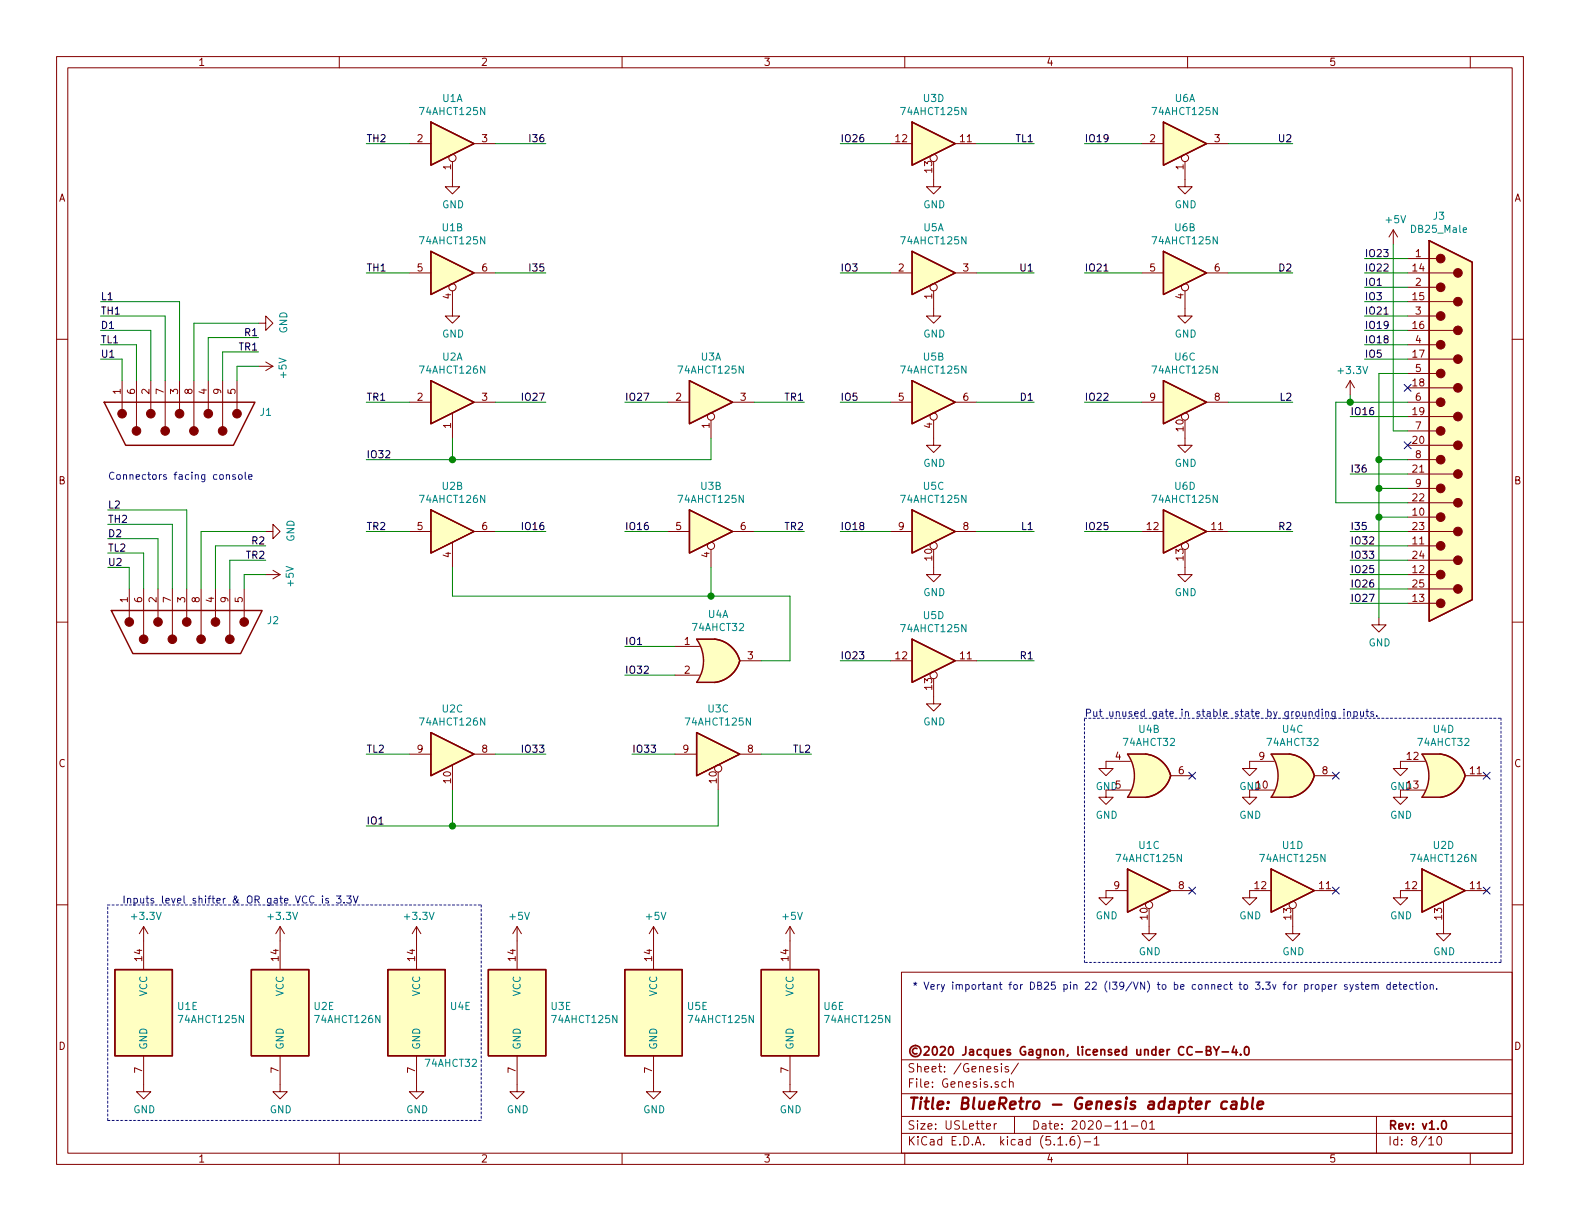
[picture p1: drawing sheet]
EESchema Schematic File Version 4
EELAYER 30 0
EELAYER END
$Descr USLetter 11000 8500
encoding utf-8
Sheet 8 10
Title "BlueRetro - Genesis adapter cable"
Date "2020-11-01"
Rev "v1.0"
Comp "©2020 Jacques Gagnon, licensed under CC-BY-4.0"
Comment1 ""
Comment2 ""
Comment3 ""
Comment4 ""
$EndDescr
$Comp
L 74xx:74LS125 U?
U 2 1
P 3150 1900
AR Path="/5F127084/5FA2289F" Ref="U?"  Part="1" 
AR Path="/5F9FC91E/5FA2289F" Ref="U1"  Part="2" 
F 0 "U1" H 3150 2217 50  0000 C CNN
F 1 "74AHCT125N" H 3150 2126 50  0000 C CNN
F 2 "" H 3150 1900 50  0001 C CNN
F 3 "http://www.ti.com/lit/gpn/sn74LS125" H 3150 1900 50  0001 C CNN
	2    3150 1900
	1    0    0    -1  
$EndComp
$Comp
L 74xx:74LS126 U?
U 1 1
P 3150 2800
AR Path="/5F127084/5FA228A5" Ref="U?"  Part="2" 
AR Path="/5F9FC91E/5FA228A5" Ref="U2"  Part="1" 
F 0 "U2" H 3150 3117 50  0000 C CNN
F 1 "74AHCT126N" H 3150 3026 50  0000 C CNN
F 2 "" H 3150 2800 50  0001 C CNN
F 3 "http://www.ti.com/lit/gpn/sn74LS125" H 3150 2800 50  0001 C CNN
	1    3150 2800
	1    0    0    -1  
$EndComp
$Comp
L 74xx:74LS125 U?
U 1 1
P 3150 1000
AR Path="/5F127084/5FA228AB" Ref="U?"  Part="3" 
AR Path="/5F9FC91E/5FA228AB" Ref="U1"  Part="1" 
F 0 "U1" H 3150 1317 50  0000 C CNN
F 1 "74AHCT125N" H 3150 1226 50  0000 C CNN
F 2 "" H 3150 1000 50  0001 C CNN
F 3 "http://www.ti.com/lit/gpn/sn74LS125" H 3150 1000 50  0001 C CNN
	1    3150 1000
	1    0    0    -1  
$EndComp
$Comp
L 74xx:74LS126 U?
U 2 1
P 3150 3700
AR Path="/5F127084/5FA228B1" Ref="U?"  Part="4" 
AR Path="/5F9FC91E/5FA228B1" Ref="U2"  Part="2" 
F 0 "U2" H 3150 4017 50  0000 C CNN
F 1 "74AHCT126N" H 3150 3926 50  0000 C CNN
F 2 "" H 3150 3700 50  0001 C CNN
F 3 "http://www.ti.com/lit/gpn/sn74LS125" H 3150 3700 50  0001 C CNN
	2    3150 3700
	1    0    0    -1  
$EndComp
$Comp
L Connector:DB25_Male J?
U 1 1
P 10100 3000
AR Path="/5F127084/5FA228B7" Ref="J?"  Part="1" 
AR Path="/5F9FC91E/5FA228B7" Ref="J3"  Part="1" 
F 0 "J3" H 10018 1508 50  0000 C CNN
F 1 "DB25_Male" H 10018 1599 50  0000 C CNN
F 2 "" H 10100 3000 50  0001 C CNN
F 3 " ~" H 10100 3000 50  0001 C CNN
	1    10100 3000
	1    0    0    1   
$EndComp
$Comp
L 74xx:74LS125 U?
U 4 1
P 6500 1000
AR Path="/5F127084/5FA228C3" Ref="U?"  Part="1" 
AR Path="/5F9FC91E/5FA228C3" Ref="U3"  Part="4" 
F 0 "U3" H 6500 1317 50  0000 C CNN
F 1 "74AHCT125N" H 6500 1226 50  0000 C CNN
F 2 "" H 6500 1000 50  0001 C CNN
F 3 "http://www.ti.com/general/docs/suppproductinfo.tsp?distId=10&gotoUrl=http%3A%2F%2Fwww.ti.com%2Flit%2Fgpn%2Fsn74ahct125" H 6500 1000 50  0001 C CNN
	4    6500 1000
	1    0    0    -1  
$EndComp
$Comp
L 74xx:74LS125 U?
U 1 1
P 6500 1900
AR Path="/5F127084/5FA228C9" Ref="U?"  Part="2" 
AR Path="/5F9FC91E/5FA228C9" Ref="U5"  Part="1" 
F 0 "U5" H 6500 2217 50  0000 C CNN
F 1 "74AHCT125N" H 6500 2126 50  0000 C CNN
F 2 "" H 6500 1900 50  0001 C CNN
F 3 "http://www.ti.com/general/docs/suppproductinfo.tsp?distId=10&gotoUrl=http%3A%2F%2Fwww.ti.com%2Flit%2Fgpn%2Fsn74ahct125" H 6500 1900 50  0001 C CNN
	1    6500 1900
	1    0    0    -1  
$EndComp
$Comp
L 74xx:74LS125 U?
U 2 1
P 6500 2800
AR Path="/5F127084/5FA228CF" Ref="U?"  Part="3" 
AR Path="/5F9FC91E/5FA228CF" Ref="U5"  Part="2" 
F 0 "U5" H 6500 3117 50  0000 C CNN
F 1 "74AHCT125N" H 6500 3026 50  0000 C CNN
F 2 "" H 6500 2800 50  0001 C CNN
F 3 "http://www.ti.com/general/docs/suppproductinfo.tsp?distId=10&gotoUrl=http%3A%2F%2Fwww.ti.com%2Flit%2Fgpn%2Fsn74ahct125" H 6500 2800 50  0001 C CNN
	2    6500 2800
	1    0    0    -1  
$EndComp
$Comp
L 74xx:74LS125 U?
U 3 1
P 6500 3700
AR Path="/5F127084/5FA228D5" Ref="U?"  Part="4" 
AR Path="/5F9FC91E/5FA228D5" Ref="U5"  Part="3" 
F 0 "U5" H 6500 4017 50  0000 C CNN
F 1 "74AHCT125N" H 6500 3926 50  0000 C CNN
F 2 "" H 6500 3700 50  0001 C CNN
F 3 "http://www.ti.com/general/docs/suppproductinfo.tsp?distId=10&gotoUrl=http%3A%2F%2Fwww.ti.com%2Flit%2Fgpn%2Fsn74ahct125" H 6500 3700 50  0001 C CNN
	3    6500 3700
	1    0    0    -1  
$EndComp
$Comp
L 74xx:74LS125 U?
U 1 1
P 8250 1000
AR Path="/5F127084/5FA228ED" Ref="U?"  Part="2" 
AR Path="/5F9FC91E/5FA228ED" Ref="U6"  Part="1" 
F 0 "U6" H 8250 1317 50  0000 C CNN
F 1 "74AHCT125N" H 8250 1226 50  0000 C CNN
F 2 "" H 8250 1000 50  0001 C CNN
F 3 "http://www.ti.com/general/docs/suppproductinfo.tsp?distId=10&gotoUrl=http%3A%2F%2Fwww.ti.com%2Flit%2Fgpn%2Fsn74ahct125" H 8250 1000 50  0001 C CNN
	1    8250 1000
	1    0    0    -1  
$EndComp
$Comp
L 74xx:74LS125 U?
U 2 1
P 8250 1900
AR Path="/5F127084/5FA228F3" Ref="U?"  Part="3" 
AR Path="/5F9FC91E/5FA228F3" Ref="U6"  Part="2" 
F 0 "U6" H 8250 2217 50  0000 C CNN
F 1 "74AHCT125N" H 8250 2126 50  0000 C CNN
F 2 "" H 8250 1900 50  0001 C CNN
F 3 "http://www.ti.com/general/docs/suppproductinfo.tsp?distId=10&gotoUrl=http%3A%2F%2Fwww.ti.com%2Flit%2Fgpn%2Fsn74ahct125" H 8250 1900 50  0001 C CNN
	2    8250 1900
	1    0    0    -1  
$EndComp
$Comp
L 74xx:74LS125 U?
U 3 1
P 8250 2800
AR Path="/5F127084/5FA228F9" Ref="U?"  Part="4" 
AR Path="/5F9FC91E/5FA228F9" Ref="U6"  Part="3" 
F 0 "U6" H 8250 3117 50  0000 C CNN
F 1 "74AHCT125N" H 8250 3026 50  0000 C CNN
F 2 "" H 8250 2800 50  0001 C CNN
F 3 "http://www.ti.com/general/docs/suppproductinfo.tsp?distId=10&gotoUrl=http%3A%2F%2Fwww.ti.com%2Flit%2Fgpn%2Fsn74ahct125" H 8250 2800 50  0001 C CNN
	3    8250 2800
	1    0    0    -1  
$EndComp
$Comp
L 74xx:74LS125 U?
U 4 1
P 6500 4600
AR Path="/5F127084/5FA228FF" Ref="U?"  Part="1" 
AR Path="/5F9FC91E/5FA228FF" Ref="U5"  Part="4" 
F 0 "U5" H 6500 4917 50  0000 C CNN
F 1 "74AHCT125N" H 6500 4826 50  0000 C CNN
F 2 "" H 6500 4600 50  0001 C CNN
F 3 "http://www.ti.com/general/docs/suppproductinfo.tsp?distId=10&gotoUrl=http%3A%2F%2Fwww.ti.com%2Flit%2Fgpn%2Fsn74ahct125" H 6500 4600 50  0001 C CNN
	4    6500 4600
	1    0    0    -1  
$EndComp
$Comp
L 74xx:74LS125 U?
U 4 1
P 8250 3700
AR Path="/5F127084/5FA22905" Ref="U?"  Part="2" 
AR Path="/5F9FC91E/5FA22905" Ref="U6"  Part="4" 
F 0 "U6" H 8250 4017 50  0000 C CNN
F 1 "74AHCT125N" H 8250 3926 50  0000 C CNN
F 2 "" H 8250 3700 50  0001 C CNN
F 3 "http://www.ti.com/general/docs/suppproductinfo.tsp?distId=10&gotoUrl=http%3A%2F%2Fwww.ti.com%2Flit%2Fgpn%2Fsn74ahct125" H 8250 3700 50  0001 C CNN
	4    8250 3700
	1    0    0    -1  
$EndComp
Wire Wire Line
	9500 1800 9800 1800
Wire Wire Line
	9500 2200 9800 2200
Wire Wire Line
	9500 2400 9800 2400
$Comp
L power:+5V #PWR?
U 1 1
P 9700 1700
AR Path="/5F127084/5FA22920" Ref="#PWR?"  Part="1" 
AR Path="/5F9FC91E/5FA22920" Ref="#PWR0153"  Part="1" 
F 0 "#PWR0153" H 9700 1550 50  0001 C CNN
F 1 "+5V" H 9715 1873 50  0000 C CNN
F 2 "" H 9700 1700 50  0001 C CNN
F 3 "" H 9700 1700 50  0001 C CNN
	1    9700 1700
	1    0    0    -1  
$EndComp
$Comp
L power:GND #PWR?
U 1 1
P 9600 4300
AR Path="/5F127084/5FA22926" Ref="#PWR?"  Part="1" 
AR Path="/5F9FC91E/5FA22926" Ref="#PWR0151"  Part="1" 
F 0 "#PWR0151" H 9600 4050 50  0001 C CNN
F 1 "GND" H 9605 4127 50  0000 C CNN
F 2 "" H 9600 4300 50  0001 C CNN
F 3 "" H 9600 4300 50  0001 C CNN
	1    9600 4300
	1    0    0    -1  
$EndComp
Wire Wire Line
	9800 2600 9600 2600
Wire Wire Line
	9600 2600 9600 3200
Wire Wire Line
	9800 3400 9600 3400
Wire Wire Line
	9700 1700 9700 3000
Wire Wire Line
	9700 3000 9800 3000
$Comp
L power:+3.3V #PWR?
U 1 1
P 9400 2750
AR Path="/5F127084/5FA22931" Ref="#PWR?"  Part="1" 
AR Path="/5F9FC91E/5FA22931" Ref="#PWR0150"  Part="1" 
F 0 "#PWR0150" H 9400 2600 50  0001 C CNN
F 1 "+3.3V" H 9415 2923 50  0000 C CNN
F 2 "" H 9400 2750 50  0001 C CNN
F 3 "" H 9400 2750 50  0001 C CNN
	1    9400 2750
	1    0    0    -1  
$EndComp
$Comp
L power:GND #PWR?
U 1 1
P 6500 3950
AR Path="/5F127084/5FA22937" Ref="#PWR?"  Part="1" 
AR Path="/5F9FC91E/5FA22937" Ref="#PWR0141"  Part="1" 
F 0 "#PWR0141" H 6500 3700 50  0001 C CNN
F 1 "GND" H 6505 3777 50  0000 C CNN
F 2 "" H 6500 3950 50  0001 C CNN
F 3 "" H 6500 3950 50  0001 C CNN
	1    6500 3950
	1    0    0    -1  
$EndComp
$Comp
L power:GND #PWR?
U 1 1
P 6500 3050
AR Path="/5F127084/5FA2293D" Ref="#PWR?"  Part="1" 
AR Path="/5F9FC91E/5FA2293D" Ref="#PWR0140"  Part="1" 
F 0 "#PWR0140" H 6500 2800 50  0001 C CNN
F 1 "GND" H 6505 2877 50  0000 C CNN
F 2 "" H 6500 3050 50  0001 C CNN
F 3 "" H 6500 3050 50  0001 C CNN
	1    6500 3050
	1    0    0    -1  
$EndComp
$Comp
L power:GND #PWR?
U 1 1
P 6500 1250
AR Path="/5F127084/5FA22943" Ref="#PWR?"  Part="1" 
AR Path="/5F9FC91E/5FA22943" Ref="#PWR0138"  Part="1" 
F 0 "#PWR0138" H 6500 1000 50  0001 C CNN
F 1 "GND" H 6505 1077 50  0000 C CNN
F 2 "" H 6500 1250 50  0001 C CNN
F 3 "" H 6500 1250 50  0001 C CNN
	1    6500 1250
	1    0    0    -1  
$EndComp
$Comp
L power:GND #PWR?
U 1 1
P 6500 2150
AR Path="/5F127084/5FA22949" Ref="#PWR?"  Part="1" 
AR Path="/5F9FC91E/5FA22949" Ref="#PWR0139"  Part="1" 
F 0 "#PWR0139" H 6500 1900 50  0001 C CNN
F 1 "GND" H 6505 1977 50  0000 C CNN
F 2 "" H 6500 2150 50  0001 C CNN
F 3 "" H 6500 2150 50  0001 C CNN
	1    6500 2150
	1    0    0    -1  
$EndComp
$Comp
L power:GND #PWR?
U 1 1
P 3150 2150
AR Path="/5F127084/5FA2295B" Ref="#PWR?"  Part="1" 
AR Path="/5F9FC91E/5FA2295B" Ref="#PWR0130"  Part="1" 
F 0 "#PWR0130" H 3150 1900 50  0001 C CNN
F 1 "GND" H 3155 1977 50  0000 C CNN
F 2 "" H 3150 2150 50  0001 C CNN
F 3 "" H 3150 2150 50  0001 C CNN
	1    3150 2150
	1    0    0    -1  
$EndComp
$Comp
L power:GND #PWR?
U 1 1
P 3150 1250
AR Path="/5F127084/5FA22961" Ref="#PWR?"  Part="1" 
AR Path="/5F9FC91E/5FA22961" Ref="#PWR0132"  Part="1" 
F 0 "#PWR0132" H 3150 1000 50  0001 C CNN
F 1 "GND" H 3155 1077 50  0000 C CNN
F 2 "" H 3150 1250 50  0001 C CNN
F 3 "" H 3150 1250 50  0001 C CNN
	1    3150 1250
	1    0    0    -1  
$EndComp
$Comp
L power:GND #PWR?
U 1 1
P 8250 2150
AR Path="/5F127084/5FA2296D" Ref="#PWR?"  Part="1" 
AR Path="/5F9FC91E/5FA2296D" Ref="#PWR0145"  Part="1" 
F 0 "#PWR0145" H 8250 1900 50  0001 C CNN
F 1 "GND" H 8255 1977 50  0000 C CNN
F 2 "" H 8250 2150 50  0001 C CNN
F 3 "" H 8250 2150 50  0001 C CNN
	1    8250 2150
	1    0    0    -1  
$EndComp
$Comp
L power:GND #PWR?
U 1 1
P 8250 1250
AR Path="/5F127084/5FA22973" Ref="#PWR?"  Part="1" 
AR Path="/5F9FC91E/5FA22973" Ref="#PWR0144"  Part="1" 
F 0 "#PWR0144" H 8250 1000 50  0001 C CNN
F 1 "GND" H 8255 1077 50  0000 C CNN
F 2 "" H 8250 1250 50  0001 C CNN
F 3 "" H 8250 1250 50  0001 C CNN
	1    8250 1250
	1    0    0    -1  
$EndComp
$Comp
L power:GND #PWR?
U 1 1
P 8250 3050
AR Path="/5F127084/5FA22979" Ref="#PWR?"  Part="1" 
AR Path="/5F9FC91E/5FA22979" Ref="#PWR0146"  Part="1" 
F 0 "#PWR0146" H 8250 2800 50  0001 C CNN
F 1 "GND" H 8255 2877 50  0000 C CNN
F 2 "" H 8250 3050 50  0001 C CNN
F 3 "" H 8250 3050 50  0001 C CNN
	1    8250 3050
	1    0    0    -1  
$EndComp
$Comp
L power:GND #PWR?
U 1 1
P 6500 4850
AR Path="/5F127084/5FA2297F" Ref="#PWR?"  Part="1" 
AR Path="/5F9FC91E/5FA2297F" Ref="#PWR0142"  Part="1" 
F 0 "#PWR0142" H 6500 4600 50  0001 C CNN
F 1 "GND" H 6505 4677 50  0000 C CNN
F 2 "" H 6500 4850 50  0001 C CNN
F 3 "" H 6500 4850 50  0001 C CNN
	1    6500 4850
	1    0    0    -1  
$EndComp
$Comp
L power:GND #PWR?
U 1 1
P 8250 3950
AR Path="/5F127084/5FA22991" Ref="#PWR?"  Part="1" 
AR Path="/5F9FC91E/5FA22991" Ref="#PWR0147"  Part="1" 
F 0 "#PWR0147" H 8250 3700 50  0001 C CNN
F 1 "GND" H 8255 3777 50  0000 C CNN
F 2 "" H 8250 3950 50  0001 C CNN
F 3 "" H 8250 3950 50  0001 C CNN
	1    8250 3950
	1    0    0    -1  
$EndComp
Wire Wire Line
	2850 1900 2550 1900
Wire Wire Line
	2850 2800 2550 2800
Wire Wire Line
	2850 1000 2550 1000
Wire Wire Line
	2850 3700 2550 3700
Wire Wire Line
	3450 1900 3800 1900
Wire Wire Line
	3450 2800 3800 2800
Wire Wire Line
	3450 1000 3800 1000
Wire Wire Line
	3450 3700 3800 3700
Text Label 2550 1900 0    50   ~ 0
TH1
Text Label 2550 2800 0    50   ~ 0
TR1
Text Label 2550 1000 0    50   ~ 0
TH2
Text Label 2550 3700 0    50   ~ 0
TR2
Text Label 3800 1900 2    50   ~ 0
I35
Text Label 3800 2800 2    50   ~ 0
IO27
Text Label 3800 1000 2    50   ~ 0
I36
Text Label 3800 3700 2    50   ~ 0
IO16
Wire Wire Line
	6200 1000 5850 1000
Wire Wire Line
	6200 1900 5850 1900
Wire Wire Line
	6200 2800 5850 2800
Wire Wire Line
	6200 3700 5850 3700
Wire Wire Line
	6200 4600 5850 4600
Wire Wire Line
	6800 4600 7200 4600
Wire Wire Line
	6800 3700 7200 3700
Wire Wire Line
	6800 2800 7200 2800
Wire Wire Line
	6800 1900 7200 1900
Wire Wire Line
	6800 1000 7200 1000
Wire Wire Line
	7950 1000 7550 1000
Wire Wire Line
	7950 1900 7550 1900
Wire Wire Line
	7950 2800 7550 2800
Wire Wire Line
	7950 3700 7550 3700
Wire Wire Line
	8550 3700 9000 3700
Wire Wire Line
	8550 2800 9000 2800
Wire Wire Line
	8550 1900 9000 1900
Wire Wire Line
	8550 1000 9000 1000
Text Label 5850 1000 0    50   ~ 0
IO26
Text Label 5850 1900 0    50   ~ 0
IO3
Text Label 5850 2800 0    50   ~ 0
IO5
Text Label 5850 3700 0    50   ~ 0
IO18
Text Label 5850 4600 0    50   ~ 0
IO23
Text Label 7200 1000 2    50   ~ 0
TL1
Text Label 7200 1900 2    50   ~ 0
U1
Text Label 7200 2800 2    50   ~ 0
D1
Text Label 7200 3700 2    50   ~ 0
L1
Text Label 7200 4600 2    50   ~ 0
R1
Text Label 7550 1000 0    50   ~ 0
IO19
Text Label 7550 1900 0    50   ~ 0
IO21
Text Label 7550 2800 0    50   ~ 0
IO22
Text Label 7550 3700 0    50   ~ 0
IO25
Text Label 9000 1000 2    50   ~ 0
U2
Text Label 9000 1900 2    50   ~ 0
D2
Text Label 9000 2800 2    50   ~ 0
L2
Text Label 9000 3700 2    50   ~ 0
R2
$Comp
L power:GND #PWR?
U 1 1
P 1800 2250
AR Path="/5F127084/5FA22A18" Ref="#PWR?"  Part="1" 
AR Path="/5F9FC91E/5FA22A18" Ref="#PWR0124"  Part="1" 
F 0 "#PWR0124" H 1800 2000 50  0001 C CNN
F 1 "GND" H 1805 2077 50  0000 C CNN
F 2 "" H 1800 2250 50  0001 C CNN
F 3 "" H 1800 2250 50  0001 C CNN
	1    1800 2250
	0    -1   -1   0   
$EndComp
$Comp
L power:GND #PWR?
U 1 1
P 1850 3700
AR Path="/5F127084/5FA22A1E" Ref="#PWR?"  Part="1" 
AR Path="/5F9FC91E/5FA22A1E" Ref="#PWR0126"  Part="1" 
F 0 "#PWR0126" H 1850 3450 50  0001 C CNN
F 1 "GND" H 1855 3527 50  0000 C CNN
F 2 "" H 1850 3700 50  0001 C CNN
F 3 "" H 1850 3700 50  0001 C CNN
	1    1850 3700
	0    -1   -1   0   
$EndComp
$Comp
L power:+5V #PWR?
U 1 1
P 1850 4000
AR Path="/5F127084/5FA22A24" Ref="#PWR?"  Part="1" 
AR Path="/5F9FC91E/5FA22A24" Ref="#PWR0127"  Part="1" 
F 0 "#PWR0127" H 1850 3850 50  0001 C CNN
F 1 "+5V" H 1865 4173 50  0000 C CNN
F 2 "" H 1850 4000 50  0001 C CNN
F 3 "" H 1850 4000 50  0001 C CNN
	1    1850 4000
	0    1    1    0   
$EndComp
$Comp
L power:+5V #PWR?
U 1 1
P 1800 2550
AR Path="/5F127084/5FA22A2A" Ref="#PWR?"  Part="1" 
AR Path="/5F9FC91E/5FA22A2A" Ref="#PWR0125"  Part="1" 
F 0 "#PWR0125" H 1800 2400 50  0001 C CNN
F 1 "+5V" H 1815 2723 50  0000 C CNN
F 2 "" H 1800 2550 50  0001 C CNN
F 3 "" H 1800 2550 50  0001 C CNN
	1    1800 2550
	0    1    1    0   
$EndComp
Wire Wire Line
	850  2650 850  2500
Wire Wire Line
	850  2500 700  2500
Wire Wire Line
	1650 2650 1650 2550
Wire Wire Line
	1650 2550 1800 2550
Wire Wire Line
	900  4100 900  3950
Wire Wire Line
	900  3950 750  3950
Wire Wire Line
	1700 4100 1700 4000
Wire Wire Line
	1700 4000 1850 4000
Wire Wire Line
	1600 4100 1600 3900
Wire Wire Line
	1000 4100 1000 3850
Wire Wire Line
	1550 2650 1550 2450
Wire Wire Line
	950  2650 950  2400
Text Label 700  2300 0    50   ~ 0
D1
Text Label 700  2500 0    50   ~ 0
U1
Text Label 700  2200 0    50   ~ 0
TH1
Text Label 1800 2450 2    50   ~ 0
TR1
Text Label 700  2400 0    50   ~ 0
TL1
Text Label 1800 2350 2    50   ~ 0
R1
Text Label 700  2100 0    50   ~ 0
L1
Text Label 750  3750 0    50   ~ 0
D2
Text Label 750  3950 0    50   ~ 0
U2
Text Label 750  3650 0    50   ~ 0
TH2
Text Label 750  3850 0    50   ~ 0
TL2
Text Label 1850 3800 2    50   ~ 0
R2
Text Label 750  3550 0    50   ~ 0
L2
Text Label 9500 2300 0    50   ~ 0
IO19
Text Label 9500 2200 0    50   ~ 0
IO21
Text Label 9500 1900 0    50   ~ 0
IO22
Text Label 9400 4000 0    50   ~ 0
IO25
Wire Wire Line
	9800 1900 9500 1900
Wire Wire Line
	9800 2300 9500 2300
Wire Wire Line
	9800 2500 9500 2500
Wire Wire Line
	9400 2800 9400 2750
Wire Wire Line
	9400 2800 9800 2800
Wire Wire Line
	9800 4200 9400 4200
Wire Wire Line
	9800 3900 9400 3900
Wire Wire Line
	9800 3700 9400 3700
Wire Wire Line
	9800 3300 9400 3300
Text Label 9400 2900 0    50   ~ 0
IO16
Text Label 9500 2100 0    50   ~ 0
IO3
Text Label 9500 2500 0    50   ~ 0
IO5
Text Label 9500 1800 0    50   ~ 0
IO23
Text Label 9400 4100 0    50   ~ 0
IO26
Text Label 9400 4200 0    50   ~ 0
IO27
Text Label 9400 3900 0    50   ~ 0
IO33
Text Label 9400 3300 0    50   ~ 0
I36
Text Label 9400 3700 0    50   ~ 0
I35
Wire Wire Line
	9800 3200 9600 3200
Connection ~ 9600 3200
Wire Wire Line
	9600 3200 9600 3400
Connection ~ 9600 3400
Wire Wire Line
	9800 2900 9400 2900
Wire Wire Line
	9800 2100 9500 2100
Wire Wire Line
	9800 4000 9400 4000
Text Label 9500 2400 0    50   ~ 0
IO18
Wire Wire Line
	9400 4100 9800 4100
NoConn ~ 9800 2700
Wire Wire Line
	9800 3600 9600 3600
Connection ~ 9600 3600
NoConn ~ 9800 3100
Text Notes 6350 6900 0    50   ~ 0
* Very important for DB25 pin 22 (I39/VN) to be connect to 3.3v for proper system detection.
Text Notes 750  3350 0    50   ~ 0
Connectors facing console
$Comp
L Connector_Gaming:Atari_SEGA_DE9 J1
U 1 1
P 1250 2950
F 0 "J1" V 1168 3505 50  0000 L CNN
F 1 "Atari_SEGA_DE9" V 1213 3505 50  0001 L CNN
F 2 "" H 1250 2950 50  0001 C CNN
F 3 " ~" H 1250 2950 50  0001 C CNN
	1    1250 2950
	0    1    1    0   
$EndComp
$Comp
L Connector_Gaming:Atari_SEGA_DE9 J2
U 1 1
P 1300 4400
F 0 "J2" V 1218 4955 50  0000 L CNN
F 1 "Atari_SEGA_DE9" V 1263 4955 50  0001 L CNN
F 2 "" H 1300 4400 50  0001 C CNN
F 3 " ~" H 1300 4400 50  0001 C CNN
	1    1300 4400
	0    1    1    0   
$EndComp
Wire Wire Line
	950  2400 700  2400
Wire Wire Line
	1050 2300 700  2300
Wire Wire Line
	1050 2300 1050 2650
Wire Wire Line
	1150 2200 700  2200
Wire Wire Line
	1150 2200 1150 2650
Wire Wire Line
	1250 2100 700  2100
Wire Wire Line
	1250 2100 1250 2650
Wire Wire Line
	1550 2450 1800 2450
Wire Wire Line
	1450 2350 1800 2350
Wire Wire Line
	1450 2350 1450 2650
Wire Wire Line
	1350 2250 1800 2250
Wire Wire Line
	1350 2250 1350 2650
Wire Wire Line
	1000 3850 750  3850
Wire Wire Line
	1100 3750 750  3750
Wire Wire Line
	1100 3750 1100 4100
Wire Wire Line
	1200 3650 750  3650
Wire Wire Line
	1200 3650 1200 4100
Wire Wire Line
	1300 3550 750  3550
Wire Wire Line
	1300 3550 1300 4100
Wire Wire Line
	1600 3900 1850 3900
Wire Wire Line
	1500 3800 1850 3800
Wire Wire Line
	1500 3800 1500 4100
Wire Wire Line
	1400 3700 1850 3700
Wire Wire Line
	1400 3700 1400 4100
Text Label 1850 3900 2    50   ~ 0
TR2
$Comp
L 74xx:74LS125 U?
U 1 1
P 4950 2800
AR Path="/5F127084/5FBDB3CA" Ref="U?"  Part="2" 
AR Path="/5F9FC91E/5FBDB3CA" Ref="U3"  Part="1" 
F 0 "U3" H 4950 3117 50  0000 C CNN
F 1 "74AHCT125N" H 4950 3026 50  0000 C CNN
F 2 "" H 4950 2800 50  0001 C CNN
F 3 "http://www.ti.com/general/docs/suppproductinfo.tsp?distId=10&gotoUrl=http%3A%2F%2Fwww.ti.com%2Flit%2Fgpn%2Fsn74ahct125" H 4950 2800 50  0001 C CNN
	1    4950 2800
	1    0    0    -1  
$EndComp
$Comp
L 74xx:74LS125 U?
U 2 1
P 4950 3700
AR Path="/5F127084/5FBDB3D0" Ref="U?"  Part="4" 
AR Path="/5F9FC91E/5FBDB3D0" Ref="U3"  Part="2" 
F 0 "U3" H 4950 4017 50  0000 C CNN
F 1 "74AHCT125N" H 4950 3926 50  0000 C CNN
F 2 "" H 4950 3700 50  0001 C CNN
F 3 "http://www.ti.com/general/docs/suppproductinfo.tsp?distId=10&gotoUrl=http%3A%2F%2Fwww.ti.com%2Flit%2Fgpn%2Fsn74ahct125" H 4950 3700 50  0001 C CNN
	2    4950 3700
	1    0    0    -1  
$EndComp
Wire Wire Line
	4650 2800 4350 2800
Wire Wire Line
	4650 3700 4350 3700
Wire Wire Line
	5250 2800 5600 2800
Wire Wire Line
	5250 3700 5600 3700
Text Label 5600 2800 2    50   ~ 0
TR1
Text Label 5600 3700 2    50   ~ 0
TR2
Text Label 4350 2800 0    50   ~ 0
IO27
Text Label 4350 3700 0    50   ~ 0
IO16
$Comp
L 74xx:74LS32 U4
U 1 1
P 5000 4600
F 0 "U4" H 5000 4925 50  0000 C CNN
F 1 "74AHCT32" H 5000 4834 50  0000 C CNN
F 2 "" H 5000 4600 50  0001 C CNN
F 3 "http://www.ti.com/general/docs/suppproductinfo.tsp?distId=10&gotoUrl=http%3A%2F%2Fwww.ti.com%2Flit%2Fgpn%2Fsn74ahct125" H 5000 4600 50  0001 C CNN
	1    5000 4600
	1    0    0    -1  
$EndComp
Wire Wire Line
	3150 3050 3150 3200
Wire Wire Line
	3150 3200 4950 3200
Wire Wire Line
	4950 3200 4950 3050
Wire Wire Line
	3150 3950 3150 4150
Wire Wire Line
	3150 4150 4950 4150
Wire Wire Line
	4950 4150 4950 3950
Wire Wire Line
	4950 4150 5500 4150
Wire Wire Line
	5500 4150 5500 4600
Wire Wire Line
	5500 4600 5300 4600
Connection ~ 4950 4150
Wire Wire Line
	4700 4500 4350 4500
Wire Wire Line
	4700 4700 4350 4700
Wire Wire Line
	3150 3200 2550 3200
Connection ~ 3150 3200
Text Label 4350 4500 0    50   ~ 0
IO1
Text Label 4350 4700 0    50   ~ 0
IO32
Text Label 2550 3200 0    50   ~ 0
IO32
Wire Wire Line
	9800 2000 9500 2000
Text Label 9500 2000 0    50   ~ 0
IO1
Wire Wire Line
	9400 3800 9800 3800
Wire Wire Line
	9600 3600 9600 4300
Text Label 9400 3800 0    50   ~ 0
IO32
Wire Wire Line
	9600 3400 9600 3600
Wire Wire Line
	9800 3500 9300 3500
Wire Wire Line
	9300 3500 9300 2800
Wire Wire Line
	9300 2800 9400 2800
Connection ~ 9400 2800
$Comp
L 74xx:74LS125 U?
U 5 1
P 4550 7050
AR Path="/5F127084/5FB03A86" Ref="U?"  Part="5" 
AR Path="/5F9FC91E/5FB03A86" Ref="U5"  Part="5" 
F 0 "U5" H 4780 7096 50  0000 L CNN
F 1 "74AHCT125N" H 4780 7005 50  0000 L CNN
F 2 "" H 4550 7050 50  0001 C CNN
F 3 "http://www.ti.com/general/docs/suppproductinfo.tsp?distId=10&gotoUrl=http%3A%2F%2Fwww.ti.com%2Flit%2Fgpn%2Fsn74ahct125" H 4550 7050 50  0001 C CNN
	5    4550 7050
	1    0    0    -1  
$EndComp
$Comp
L 74xx:74LS125 U?
U 5 1
P 5500 7050
AR Path="/5F127084/5FB03A8C" Ref="U?"  Part="5" 
AR Path="/5F9FC91E/5FB03A8C" Ref="U6"  Part="5" 
F 0 "U6" H 5730 7096 50  0000 L CNN
F 1 "74AHCT125N" H 5730 7005 50  0000 L CNN
F 2 "" H 5500 7050 50  0001 C CNN
F 3 "http://www.ti.com/general/docs/suppproductinfo.tsp?distId=10&gotoUrl=http%3A%2F%2Fwww.ti.com%2Flit%2Fgpn%2Fsn74ahct125" H 5500 7050 50  0001 C CNN
	5    5500 7050
	1    0    0    -1  
$EndComp
$Comp
L 74xx:74LS125 U?
U 5 1
P 1000 7050
AR Path="/5F127084/5FB03A92" Ref="U?"  Part="5" 
AR Path="/5F9FC91E/5FB03A92" Ref="U1"  Part="5" 
F 0 "U1" H 1230 7096 50  0000 L CNN
F 1 "74AHCT125N" H 1230 7005 50  0000 L CNN
F 2 "" H 1000 7050 50  0001 C CNN
F 3 "http://www.ti.com/lit/gpn/sn74LS125" H 1000 7050 50  0001 C CNN
	5    1000 7050
	1    0    0    -1  
$EndComp
$Comp
L 74xx:74LS125 U?
U 5 1
P 3600 7050
AR Path="/5F127084/5FB03A98" Ref="U?"  Part="5" 
AR Path="/5F9FC91E/5FB03A98" Ref="U3"  Part="5" 
F 0 "U3" H 3830 7096 50  0000 L CNN
F 1 "74AHCT125N" H 3830 7005 50  0000 L CNN
F 2 "" H 3600 7050 50  0001 C CNN
F 3 "http://www.ti.com/general/docs/suppproductinfo.tsp?distId=10&gotoUrl=http%3A%2F%2Fwww.ti.com%2Flit%2Fgpn%2Fsn74ahct125" H 3600 7050 50  0001 C CNN
	5    3600 7050
	1    0    0    -1  
$EndComp
$Comp
L power:GND #PWR?
U 1 1
P 1000 7550
AR Path="/5F127084/5FB03A9E" Ref="#PWR?"  Part="1" 
AR Path="/5F9FC91E/5FB03A9E" Ref="#PWR?"  Part="1" 
F 0 "#PWR?" H 1000 7300 50  0001 C CNN
F 1 "GND" H 1005 7377 50  0000 C CNN
F 2 "" H 1000 7550 50  0001 C CNN
F 3 "" H 1000 7550 50  0001 C CNN
	1    1000 7550
	1    0    0    -1  
$EndComp
$Comp
L power:GND #PWR?
U 1 1
P 5500 7550
AR Path="/5F127084/5FB03AA4" Ref="#PWR?"  Part="1" 
AR Path="/5F9FC91E/5FB03AA4" Ref="#PWR?"  Part="1" 
F 0 "#PWR?" H 5500 7300 50  0001 C CNN
F 1 "GND" H 5505 7377 50  0000 C CNN
F 2 "" H 5500 7550 50  0001 C CNN
F 3 "" H 5500 7550 50  0001 C CNN
	1    5500 7550
	1    0    0    -1  
$EndComp
$Comp
L power:GND #PWR?
U 1 1
P 4550 7550
AR Path="/5F127084/5FB03AAA" Ref="#PWR?"  Part="1" 
AR Path="/5F9FC91E/5FB03AAA" Ref="#PWR?"  Part="1" 
F 0 "#PWR?" H 4550 7300 50  0001 C CNN
F 1 "GND" H 4555 7377 50  0000 C CNN
F 2 "" H 4550 7550 50  0001 C CNN
F 3 "" H 4550 7550 50  0001 C CNN
	1    4550 7550
	1    0    0    -1  
$EndComp
$Comp
L power:GND #PWR?
U 1 1
P 3600 7550
AR Path="/5F127084/5FB03AB0" Ref="#PWR?"  Part="1" 
AR Path="/5F9FC91E/5FB03AB0" Ref="#PWR?"  Part="1" 
F 0 "#PWR?" H 3600 7300 50  0001 C CNN
F 1 "GND" H 3605 7377 50  0000 C CNN
F 2 "" H 3600 7550 50  0001 C CNN
F 3 "" H 3600 7550 50  0001 C CNN
	1    3600 7550
	1    0    0    -1  
$EndComp
$Comp
L power:+3.3V #PWR?
U 1 1
P 1000 6550
AR Path="/5F127084/5FB03AB6" Ref="#PWR?"  Part="1" 
AR Path="/5F9FC91E/5FB03AB6" Ref="#PWR?"  Part="1" 
F 0 "#PWR?" H 1000 6400 50  0001 C CNN
F 1 "+3.3V" H 1015 6723 50  0000 C CNN
F 2 "" H 1000 6550 50  0001 C CNN
F 3 "" H 1000 6550 50  0001 C CNN
	1    1000 6550
	1    0    0    -1  
$EndComp
$Comp
L power:+5V #PWR?
U 1 1
P 4550 6550
AR Path="/5F127084/5FB03ABC" Ref="#PWR?"  Part="1" 
AR Path="/5F9FC91E/5FB03ABC" Ref="#PWR?"  Part="1" 
F 0 "#PWR?" H 4550 6400 50  0001 C CNN
F 1 "+5V" H 4565 6723 50  0000 C CNN
F 2 "" H 4550 6550 50  0001 C CNN
F 3 "" H 4550 6550 50  0001 C CNN
	1    4550 6550
	1    0    0    -1  
$EndComp
$Comp
L power:+5V #PWR?
U 1 1
P 3600 6550
AR Path="/5F127084/5FB03AC2" Ref="#PWR?"  Part="1" 
AR Path="/5F9FC91E/5FB03AC2" Ref="#PWR?"  Part="1" 
F 0 "#PWR?" H 3600 6400 50  0001 C CNN
F 1 "+5V" H 3615 6723 50  0000 C CNN
F 2 "" H 3600 6550 50  0001 C CNN
F 3 "" H 3600 6550 50  0001 C CNN
	1    3600 6550
	1    0    0    -1  
$EndComp
$Comp
L power:+5V #PWR?
U 1 1
P 5500 6550
AR Path="/5F127084/5FB03AC8" Ref="#PWR?"  Part="1" 
AR Path="/5F9FC91E/5FB03AC8" Ref="#PWR?"  Part="1" 
F 0 "#PWR?" H 5500 6400 50  0001 C CNN
F 1 "+5V" H 5515 6723 50  0000 C CNN
F 2 "" H 5500 6550 50  0001 C CNN
F 3 "" H 5500 6550 50  0001 C CNN
	1    5500 6550
	1    0    0    -1  
$EndComp
Wire Notes Line
	750  7800 750  6300
Text Notes 850  6300 0    50   ~ 0
Inputs level shifter & OR gate VCC is 3.3V
Wire Notes Line
	3350 6300 3350 7800
Wire Notes Line
	750  6300 3350 6300
Wire Notes Line
	750  7800 3350 7800
$Comp
L 74xx:74LS126 U?
U 5 1
P 1950 7050
AR Path="/5F127084/5FB27F59" Ref="U?"  Part="5" 
AR Path="/5F9FC91E/5FB27F59" Ref="U2"  Part="5" 
F 0 "U2" H 2180 7096 50  0000 L CNN
F 1 "74AHCT126N" H 2180 7005 50  0000 L CNN
F 2 "" H 1950 7050 50  0001 C CNN
F 3 "http://www.ti.com/lit/gpn/sn74LS125" H 1950 7050 50  0001 C CNN
	5    1950 7050
	1    0    0    -1  
$EndComp
$Comp
L power:GND #PWR?
U 1 1
P 1950 7550
AR Path="/5F127084/5FB27F5F" Ref="#PWR?"  Part="1" 
AR Path="/5F9FC91E/5FB27F5F" Ref="#PWR?"  Part="1" 
F 0 "#PWR?" H 1950 7300 50  0001 C CNN
F 1 "GND" H 1955 7377 50  0000 C CNN
F 2 "" H 1950 7550 50  0001 C CNN
F 3 "" H 1950 7550 50  0001 C CNN
	1    1950 7550
	1    0    0    -1  
$EndComp
$Comp
L power:+3.3V #PWR?
U 1 1
P 1950 6550
AR Path="/5F127084/5FB27F65" Ref="#PWR?"  Part="1" 
AR Path="/5F9FC91E/5FB27F65" Ref="#PWR?"  Part="1" 
F 0 "#PWR?" H 1950 6400 50  0001 C CNN
F 1 "+3.3V" H 1965 6723 50  0000 C CNN
F 2 "" H 1950 6550 50  0001 C CNN
F 3 "" H 1950 6550 50  0001 C CNN
	1    1950 6550
	1    0    0    -1  
$EndComp
$Comp
L 74xx:74LS32 U?
U 5 1
P 2900 7050
AR Path="/5F127084/5FB2D007" Ref="U?"  Part="5" 
AR Path="/5F9FC91E/5FB2D007" Ref="U4"  Part="5" 
F 0 "U4" H 3130 7096 50  0000 L CNN
F 1 "74AHCT32" H 2950 6700 50  0000 L CNN
F 2 "" H 2900 7050 50  0001 C CNN
F 3 "http://www.ti.com/general/docs/suppproductinfo.tsp?distId=10&gotoUrl=http%3A%2F%2Fwww.ti.com%2Flit%2Fgpn%2Fsn74ahct125" H 2900 7050 50  0001 C CNN
	5    2900 7050
	1    0    0    -1  
$EndComp
$Comp
L power:GND #PWR?
U 1 1
P 2900 7550
AR Path="/5F127084/5FB2D00D" Ref="#PWR?"  Part="1" 
AR Path="/5F9FC91E/5FB2D00D" Ref="#PWR?"  Part="1" 
F 0 "#PWR?" H 2900 7300 50  0001 C CNN
F 1 "GND" H 2905 7377 50  0000 C CNN
F 2 "" H 2900 7550 50  0001 C CNN
F 3 "" H 2900 7550 50  0001 C CNN
	1    2900 7550
	1    0    0    -1  
$EndComp
$Comp
L power:+3.3V #PWR?
U 1 1
P 2900 6550
AR Path="/5F127084/5FB2D013" Ref="#PWR?"  Part="1" 
AR Path="/5F9FC91E/5FB2D013" Ref="#PWR?"  Part="1" 
F 0 "#PWR?" H 2900 6400 50  0001 C CNN
F 1 "+3.3V" H 2915 6723 50  0000 C CNN
F 2 "" H 2900 6550 50  0001 C CNN
F 3 "" H 2900 6550 50  0001 C CNN
	1    2900 6550
	1    0    0    -1  
$EndComp
$Comp
L 74xx:74LS125 U?
U 4 1
P 9000 6200
AR Path="/5F127084/5FB4DABA" Ref="U?"  Part="3" 
AR Path="/5F9FC91E/5FB4DABA" Ref="U1"  Part="4" 
F 0 "U1" H 9000 6517 50  0000 C CNN
F 1 "74AHCT125N" H 9000 6426 50  0000 C CNN
F 2 "" H 9000 6200 50  0001 C CNN
F 3 "http://www.ti.com/lit/gpn/sn74LS125" H 9000 6200 50  0001 C CNN
	4    9000 6200
	1    0    0    -1  
$EndComp
$Comp
L 74xx:74LS126 U?
U 4 1
P 10050 6200
AR Path="/5F127084/5FB4DAC0" Ref="U?"  Part="4" 
AR Path="/5F9FC91E/5FB4DAC0" Ref="U2"  Part="4" 
F 0 "U2" H 10050 6517 50  0000 C CNN
F 1 "74AHCT126N" H 10050 6426 50  0000 C CNN
F 2 "" H 10050 6200 50  0001 C CNN
F 3 "http://www.ti.com/lit/gpn/sn74LS125" H 10050 6200 50  0001 C CNN
	4    10050 6200
	1    0    0    -1  
$EndComp
$Comp
L power:GND #PWR?
U 1 1
P 9000 6450
AR Path="/5F127084/5FB4DAC6" Ref="#PWR?"  Part="1" 
AR Path="/5F9FC91E/5FB4DAC6" Ref="#PWR?"  Part="1" 
F 0 "#PWR?" H 9000 6200 50  0001 C CNN
F 1 "GND" H 9005 6277 50  0000 C CNN
F 2 "" H 9000 6450 50  0001 C CNN
F 3 "" H 9000 6450 50  0001 C CNN
	1    9000 6450
	1    0    0    -1  
$EndComp
$Comp
L power:GND #PWR?
U 1 1
P 10050 6450
AR Path="/5F127084/5FB4DACC" Ref="#PWR?"  Part="1" 
AR Path="/5F9FC91E/5FB4DACC" Ref="#PWR?"  Part="1" 
F 0 "#PWR?" H 10050 6200 50  0001 C CNN
F 1 "GND" H 10055 6277 50  0000 C CNN
F 2 "" H 10050 6450 50  0001 C CNN
F 3 "" H 10050 6450 50  0001 C CNN
	1    10050 6450
	1    0    0    -1  
$EndComp
NoConn ~ 9300 6200
NoConn ~ 10350 6200
$Comp
L power:GND #PWR?
U 1 1
P 9750 6200
AR Path="/5F127084/5FB4DAD4" Ref="#PWR?"  Part="1" 
AR Path="/5F9FC91E/5FB4DAD4" Ref="#PWR?"  Part="1" 
F 0 "#PWR?" H 9750 5950 50  0001 C CNN
F 1 "GND" H 9755 6027 50  0000 C CNN
F 2 "" H 9750 6200 50  0001 C CNN
F 3 "" H 9750 6200 50  0001 C CNN
	1    9750 6200
	1    0    0    -1  
$EndComp
$Comp
L power:GND #PWR?
U 1 1
P 8700 6200
AR Path="/5F127084/5FB4DADA" Ref="#PWR?"  Part="1" 
AR Path="/5F9FC91E/5FB4DADA" Ref="#PWR?"  Part="1" 
F 0 "#PWR?" H 8700 5950 50  0001 C CNN
F 1 "GND" H 8705 6027 50  0000 C CNN
F 2 "" H 8700 6200 50  0001 C CNN
F 3 "" H 8700 6200 50  0001 C CNN
	1    8700 6200
	1    0    0    -1  
$EndComp
$Comp
L 74xx:74LS125 U?
U 3 1
P 8000 6200
AR Path="/5F127084/5FB5D31E" Ref="U?"  Part="3" 
AR Path="/5F9FC91E/5FB5D31E" Ref="U1"  Part="3" 
F 0 "U1" H 8000 6517 50  0000 C CNN
F 1 "74AHCT125N" H 8000 6426 50  0000 C CNN
F 2 "" H 8000 6200 50  0001 C CNN
F 3 "http://www.ti.com/lit/gpn/sn74LS125" H 8000 6200 50  0001 C CNN
	3    8000 6200
	1    0    0    -1  
$EndComp
$Comp
L power:GND #PWR?
U 1 1
P 8000 6450
AR Path="/5F127084/5FB5D324" Ref="#PWR?"  Part="1" 
AR Path="/5F9FC91E/5FB5D324" Ref="#PWR?"  Part="1" 
F 0 "#PWR?" H 8000 6200 50  0001 C CNN
F 1 "GND" H 8005 6277 50  0000 C CNN
F 2 "" H 8000 6450 50  0001 C CNN
F 3 "" H 8000 6450 50  0001 C CNN
	1    8000 6450
	1    0    0    -1  
$EndComp
NoConn ~ 8300 6200
$Comp
L power:GND #PWR?
U 1 1
P 7700 6200
AR Path="/5F127084/5FB5D32B" Ref="#PWR?"  Part="1" 
AR Path="/5F9FC91E/5FB5D32B" Ref="#PWR?"  Part="1" 
F 0 "#PWR?" H 7700 5950 50  0001 C CNN
F 1 "GND" H 7705 6027 50  0000 C CNN
F 2 "" H 7700 6200 50  0001 C CNN
F 3 "" H 7700 6200 50  0001 C CNN
	1    7700 6200
	1    0    0    -1  
$EndComp
$Comp
L 74xx:74LS32 U4
U 2 1
P 8000 5400
F 0 "U4" H 8000 5725 50  0000 C CNN
F 1 "74AHCT32" H 8000 5634 50  0000 C CNN
F 2 "" H 8000 5400 50  0001 C CNN
F 3 "http://www.ti.com/general/docs/suppproductinfo.tsp?distId=10&gotoUrl=http%3A%2F%2Fwww.ti.com%2Flit%2Fgpn%2Fsn74ahct125" H 8000 5400 50  0001 C CNN
	2    8000 5400
	1    0    0    -1  
$EndComp
$Comp
L 74xx:74LS32 U4
U 3 1
P 9000 5400
F 0 "U4" H 9000 5725 50  0000 C CNN
F 1 "74AHCT32" H 9000 5634 50  0000 C CNN
F 2 "" H 9000 5400 50  0001 C CNN
F 3 "http://www.ti.com/general/docs/suppproductinfo.tsp?distId=10&gotoUrl=http%3A%2F%2Fwww.ti.com%2Flit%2Fgpn%2Fsn74ahct125" H 9000 5400 50  0001 C CNN
	3    9000 5400
	1    0    0    -1  
$EndComp
$Comp
L 74xx:74LS32 U4
U 4 1
P 10050 5400
F 0 "U4" H 10050 5725 50  0000 C CNN
F 1 "74AHCT32" H 10050 5634 50  0000 C CNN
F 2 "" H 10050 5400 50  0001 C CNN
F 3 "http://www.ti.com/general/docs/suppproductinfo.tsp?distId=10&gotoUrl=http%3A%2F%2Fwww.ti.com%2Flit%2Fgpn%2Fsn74ahct125" H 10050 5400 50  0001 C CNN
	4    10050 5400
	1    0    0    -1  
$EndComp
NoConn ~ 10350 5400
NoConn ~ 9300 5400
NoConn ~ 8300 5400
$Comp
L power:GND #PWR?
U 1 1
P 7700 5500
AR Path="/5F127084/5FBC0CCE" Ref="#PWR?"  Part="1" 
AR Path="/5F9FC91E/5FBC0CCE" Ref="#PWR?"  Part="1" 
F 0 "#PWR?" H 7700 5250 50  0001 C CNN
F 1 "GND" H 7705 5327 50  0000 C CNN
F 2 "" H 7700 5500 50  0001 C CNN
F 3 "" H 7700 5500 50  0001 C CNN
	1    7700 5500
	1    0    0    -1  
$EndComp
$Comp
L power:GND #PWR?
U 1 1
P 7700 5300
AR Path="/5F127084/5FBC5DA4" Ref="#PWR?"  Part="1" 
AR Path="/5F9FC91E/5FBC5DA4" Ref="#PWR?"  Part="1" 
F 0 "#PWR?" H 7700 5050 50  0001 C CNN
F 1 "GND" H 7705 5127 50  0000 C CNN
F 2 "" H 7700 5300 50  0001 C CNN
F 3 "" H 7700 5300 50  0001 C CNN
	1    7700 5300
	1    0    0    -1  
$EndComp
$Comp
L power:GND #PWR?
U 1 1
P 8700 5300
AR Path="/5F127084/5FBC64DA" Ref="#PWR?"  Part="1" 
AR Path="/5F9FC91E/5FBC64DA" Ref="#PWR?"  Part="1" 
F 0 "#PWR?" H 8700 5050 50  0001 C CNN
F 1 "GND" H 8705 5127 50  0000 C CNN
F 2 "" H 8700 5300 50  0001 C CNN
F 3 "" H 8700 5300 50  0001 C CNN
	1    8700 5300
	1    0    0    -1  
$EndComp
$Comp
L power:GND #PWR?
U 1 1
P 8700 5500
AR Path="/5F127084/5FBC99D3" Ref="#PWR?"  Part="1" 
AR Path="/5F9FC91E/5FBC99D3" Ref="#PWR?"  Part="1" 
F 0 "#PWR?" H 8700 5250 50  0001 C CNN
F 1 "GND" H 8705 5327 50  0000 C CNN
F 2 "" H 8700 5500 50  0001 C CNN
F 3 "" H 8700 5500 50  0001 C CNN
	1    8700 5500
	1    0    0    -1  
$EndComp
$Comp
L power:GND #PWR?
U 1 1
P 9750 5300
AR Path="/5F127084/5FBCA225" Ref="#PWR?"  Part="1" 
AR Path="/5F9FC91E/5FBCA225" Ref="#PWR?"  Part="1" 
F 0 "#PWR?" H 9750 5050 50  0001 C CNN
F 1 "GND" H 9755 5127 50  0000 C CNN
F 2 "" H 9750 5300 50  0001 C CNN
F 3 "" H 9750 5300 50  0001 C CNN
	1    9750 5300
	1    0    0    -1  
$EndComp
$Comp
L power:GND #PWR?
U 1 1
P 9750 5500
AR Path="/5F127084/5FBCAAAC" Ref="#PWR?"  Part="1" 
AR Path="/5F9FC91E/5FBCAAAC" Ref="#PWR?"  Part="1" 
F 0 "#PWR?" H 9750 5250 50  0001 C CNN
F 1 "GND" H 9755 5327 50  0000 C CNN
F 2 "" H 9750 5500 50  0001 C CNN
F 3 "" H 9750 5500 50  0001 C CNN
	1    9750 5500
	1    0    0    -1  
$EndComp
Text Notes 7550 5000 0    50   ~ 0
Put unused gate in stable state by grounding inputs.
Wire Notes Line
	10450 5000 10450 6700
Wire Notes Line
	10450 6700 7550 6700
Wire Notes Line
	7550 6700 7550 5000
Wire Notes Line
	7550 5000 10450 5000
Wire Wire Line
	2550 5750 3150 5750
Wire Wire Line
	3150 5750 5000 5750
Connection ~ 3150 5750
Text Label 2550 5750 0    50   ~ 0
IO1
Wire Wire Line
	3150 5750 3150 5500
Wire Wire Line
	5000 5500 5000 5750
Wire Wire Line
	2550 5250 2850 5250
Wire Wire Line
	3450 5250 3800 5250
Text Label 2550 5250 0    50   ~ 0
TL2
Text Label 3800 5250 2    50   ~ 0
IO33
$Comp
L 74xx:74LS126 U?
U 3 1
P 3150 5250
AR Path="/5F127084/5FBDB3D6" Ref="U?"  Part="1" 
AR Path="/5F9FC91E/5FBDB3D6" Ref="U2"  Part="3" 
F 0 "U2" H 3150 5567 50  0000 C CNN
F 1 "74AHCT126N" H 3150 5476 50  0000 C CNN
F 2 "" H 3150 5250 50  0001 C CNN
F 3 "http://www.ti.com/lit/gpn/sn74LS125" H 3150 5250 50  0001 C CNN
	3    3150 5250
	1    0    0    -1  
$EndComp
Wire Wire Line
	4400 5250 4700 5250
Wire Wire Line
	5300 5250 5650 5250
Text Label 5650 5250 2    50   ~ 0
TL2
Text Label 4400 5250 0    50   ~ 0
IO33
$Comp
L 74xx:74LS125 U?
U 3 1
P 5000 5250
AR Path="/5F127084/5FA228E7" Ref="U?"  Part="1" 
AR Path="/5F9FC91E/5FA228E7" Ref="U3"  Part="3" 
F 0 "U3" H 5000 5567 50  0000 C CNN
F 1 "74AHCT125N" H 5000 5476 50  0000 C CNN
F 2 "" H 5000 5250 50  0001 C CNN
F 3 "http://www.ti.com/general/docs/suppproductinfo.tsp?distId=10&gotoUrl=http%3A%2F%2Fwww.ti.com%2Flit%2Fgpn%2Fsn74ahct125" H 5000 5250 50  0001 C CNN
	3    5000 5250
	1    0    0    -1  
$EndComp
$EndSCHEMATC
